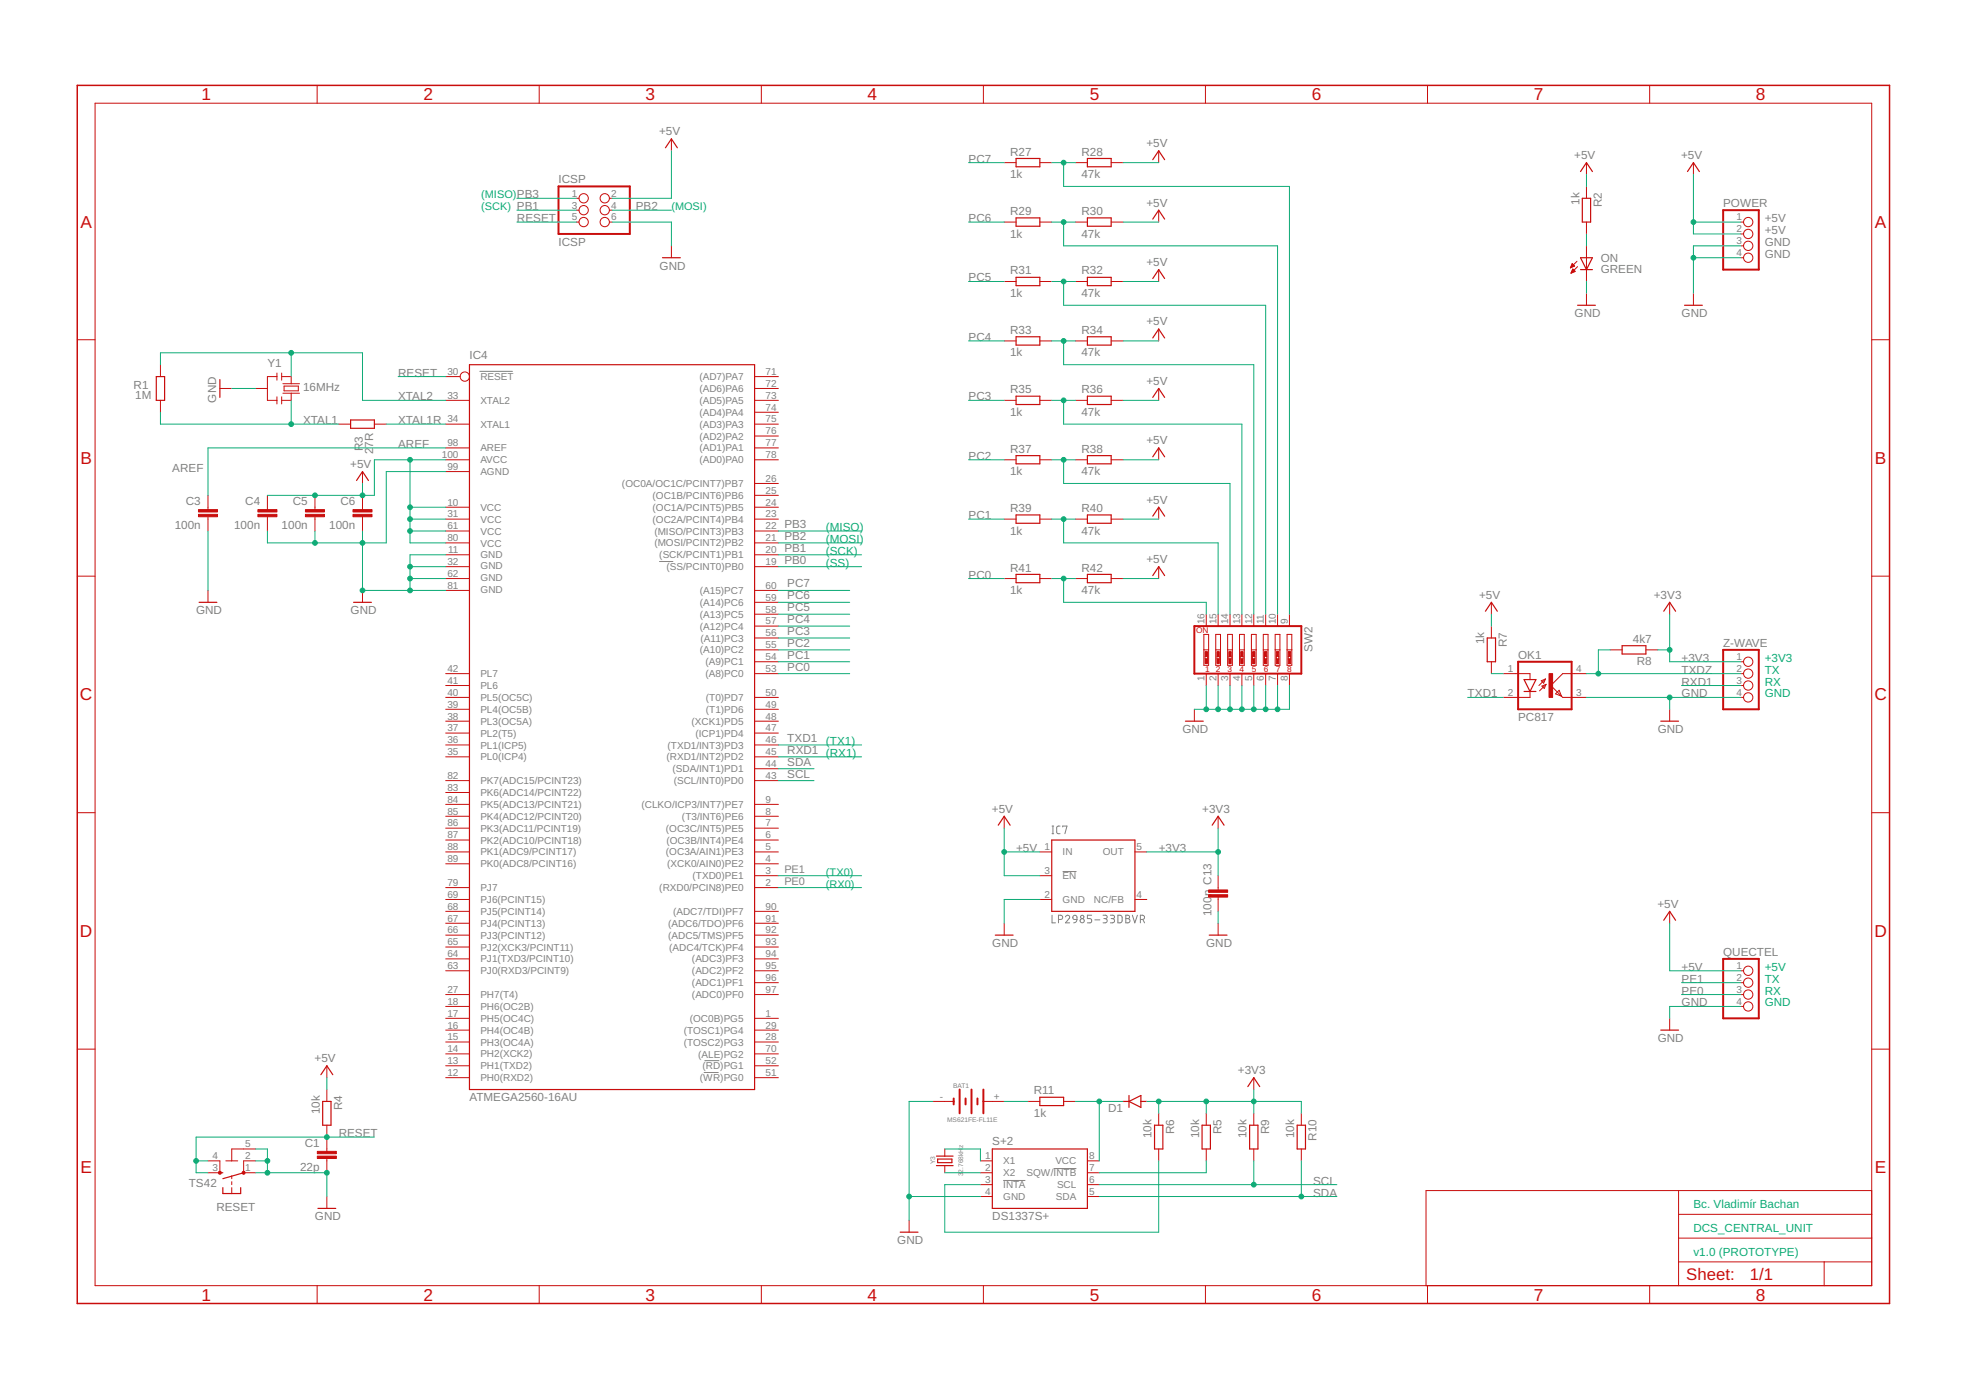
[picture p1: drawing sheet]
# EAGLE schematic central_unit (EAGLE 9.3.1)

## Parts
BAT1  MS621FE-FL11E  [MS621FEFL11E]
C1  22p  C-EU0603-RND  [C0603-ROUND]
C3  100n  C-EU0603-RND  [C0603-ROUND]
C4  100n  C-EU0603-RND  [C0603-ROUND]
C5  100n  C-EU0603-RND  [C0603-ROUND]
C6  100n  C-EU0603-RND  [C0603-ROUND]
C13  100n  C-EU0603-RND  [C0603-ROUND]
D1  1N4148DO35-7  [DO35-7]
IC4  ATMEGA2560-16AU  ATMEGA1280-16AU  [TQFP100]
IC7  LP2985-33DBVR  TPS77033  [SOT23-DBV]
ICSP  ICSP  PINHD-2X3  [2X03]
OK1  PC817  [DIL04]
ON  GREEN  LEDCHIP-LED0805  [CHIP-LED0805]
POWER  PINHD-1X4  [1X04]
QUECTEL  PINHD-1X4  [1X04]
R1  1M  R-EU_R0603  [R0603-ROUND]
R2  1k  R-EU_R0603  [R0603]
R3  27R  R-EU_R0603  [R0603-ROUND]
R4  10k  R-EU_R0603  [R0603]
R5  10k  R-EU_R0603  [R0603]
R6  10k  R-EU_R0603  [R0603]
R7  1k  R-EU_R0603  [R0603]
R8  4k7  R-EU_R0603  [R0603]
R9  10k  R-EU_R0603  [R0603]
R10  10k  R-EU_R0603  [R0603]
R11  1k  R-EU_0207/7  [0207/7]
R27  1k  R-EU_0207/7  [0207/7]
R28  47k  R-EU_0207/7  [0207/7]
R29  1k  R-EU_0207/7  [0207/7]
R30  47k  R-EU_0207/7  [0207/7]
R31  1k  R-EU_0207/7  [0207/7]
R32  47k  R-EU_0207/7  [0207/7]
R33  1k  R-EU_0207/7  [0207/7]
R34  47k  R-EU_0207/7  [0207/7]
R35  1k  R-EU_0207/7  [0207/7]
R36  47k  R-EU_0207/7  [0207/7]
R37  1k  R-EU_0207/7  [0207/7]
R38  47k  R-EU_0207/7  [0207/7]
R39  1k  R-EU_0207/7  [0207/7]
R40  47k  R-EU_0207/7  [0207/7]
R41  1k  R-EU_0207/7  [0207/7]
R42  47k  R-EU_0207/7  [0207/7]
RESET  TS42  [TS42]
S+2  DS1337S+  [SO8]
SW2  SW_DIP-8  [EDG-08]
Y1  16MHz  RESONATORMU  [RESONATOR]
Y3  32.768kHz  CFPX–217  [CFPX–217]
Z-WAVE  PINHD-1X4  [1X04]

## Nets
#INTA_RTC: R6.2 S+2.3(!INTA)
+3V3: C13.2 D1.A IC7.5(OUT) R5.1 R6.1 R8.1 R9.1 R10.1 Z-WAVE.1
+5V: C4.1 C5.1 C6.1 IC4.10(VCC) IC4.31(VCC1) IC4.61(VCC2) IC4.80(VCC3) IC4.100(AVCC) IC7.1(IN) IC7.3(!EN) ICSP.2 POWER.1 POWER.2 QUECTEL.1 R2.1 R4.1 R7.1 R28.2 R30.2 R32.2 R34.2 R36.2 R38.2 R40.2 R42.2
AREF: C3.1 IC4.98(AREF)
GND: BAT1.- C1.2 C3.2 C4.2 C5.2 C6.2 C13.1 IC4.11(GND) IC4.32(GND1) IC4.62(GND2) IC4.81(GND3) IC4.99(AGND) IC7.2(GND) ICSP.6 OK1.3(EMIT) ON.C POWER.3 POWER.4 QUECTEL.4 RESET.1 RESET.2 RESET.5(5-GND) S+2.4(GND) SW2.1 SW2.2 SW2.3 SW2.4 SW2.5 SW2.6 SW2.7 SW2.8 Y1.2 Z-WAVE.4
N$1: D1.C R11.2 S+2.8(VCC)
N$2: S+2.2(X2) Y3.2
N$3: ON.A R2.2
N$4: S+2.1(X1) Y3.1
N$5: BAT1.+ R11.1
N$6: OK1.1(A) R7.2
N$7: R5.2 S+2.7(SQW/!INTB!)
N$22: R27.2 R28.1 SW2.9
N$23: R29.2 R30.1 SW2.10
N$24: R31.2 R32.1 SW2.11
N$25: R33.2 R34.1 SW2.12
N$26: R35.2 R36.1 SW2.13
N$27: R37.2 R38.1 SW2.14
N$28: R39.2 R40.1 SW2.15
N$29: R41.2 R42.1 SW2.16
PB0: IC4.19((SS/PCINT0)PB0)
PB1: IC4.20((SCK/PCINT1)PB1) ICSP.3
PB2: IC4.21((MOSI/PCINT2)PB2) ICSP.4
PB3: IC4.22((MISO/PCINT3)PB3) ICSP.1
PC0: IC4.53((A8)PC0) R41.1
PC1: IC4.54((A9)PC1) R39.1
PC2: IC4.55((A10)PC2) R37.1
PC3: IC4.56((A11)PC3) R35.1
PC4: IC4.57((A12)PC4) R33.1
PC5: IC4.58((A13)PC5) R31.1
PC6: IC4.59((A14)PC6) R29.1
PC7: IC4.60((A15)PC7) R27.1
PE0: IC4.2((RXD0/PCIN8)PE0) QUECTEL.3
PE1: IC4.3((TXD0)PE1) QUECTEL.2
RESET: C1.1 IC4.30(RESET) ICSP.5 R4.2 RESET.3 RESET.4
RXD1: IC4.45((RXD1/INT2)PD2) Z-WAVE.3
SCL: IC4.43((SCL/INT0)PD0) R9.2 S+2.6(SCL)
SDA: IC4.44((SDA/INT1)PD1) R10.2 S+2.5(SDA)
TXD1: IC4.46((TXD1/INT3)PD3) OK1.2(C)
TXDZ: OK1.4(COL) R8.2 Z-WAVE.2
XTAL1: R1.1 R3.2 Y1.3
XTAL1R: IC4.34(XTAL1) R3.1
XTAL2: IC4.33(XTAL2) R1.2 Y1.1
Unconnected: IC4.1((OC0B)PG5) IC4.4((XCK0/AIN0)PE2) IC4.5((OC3A/AIN1)PE3) IC4.6((OC3B/INT4)PE4) IC4.7((OC3C/INT5)PE5) IC4.8((T3/INT6)PE6) IC4.9((CLKO/ICP3/INT7)PE7) IC4.12(PH0(RXD2)) IC4.13(PH1(TXD2)) IC4.14(PH2(XCK2)) IC4.15(PH3(OC4A)) IC4.16(PH4(OC4B)) IC4.17(PH5(OC4C)) IC4.18(PH6(OC2B)) IC4.23((OC2A/PCINT4)PB4) IC4.24((OC1A/PCINT5)PB5) IC4.25((OC1B/PCINT6)PB6) IC4.26((OC0A/OC1C/PCINT7)PB7) IC4.27(PH7(T4)) IC4.28((TOSC2)PG3) IC4.29((TOSC1)PG4) IC4.35(PL0(ICP4)) IC4.36(PL1(ICP5)) IC4.37(PL2(T5)) IC4.38(PL3(OC5A)) IC4.39(PL4(OC5B)) IC4.40(PL5(OC5C)) IC4.41(PL6) IC4.42(PL7) IC4.47((ICP1)PD4) IC4.48((XCK1)PD5) IC4.49((T1)PD6) IC4.50((T0)PD7) IC4.51((WR)PG0) IC4.52((RD)PG1) IC4.63(PJ0(RXD3/PCINT9)) IC4.64(PJ1(TXD3/PCINT10)) IC4.65(PJ2(XCK3/PCINT11)) IC4.66(PJ3(PCINT12)) IC4.67(PJ4(PCINT13)) IC4.68(PJ5(PCINT14)) IC4.69(PJ6(PCINT15)) IC4.70((ALE)PG2) IC4.71((AD7)PA7) IC4.72((AD6)PA6) IC4.73((AD5)PA5) IC4.74((AD4)PA4) IC4.75((AD3)PA3) IC4.76((AD2)PA2) IC4.77((AD1)PA1) IC4.78((AD0)PA0) IC4.79(PJ7) IC4.82(PK7(ADC15/PCINT23)) IC4.83(PK6(ADC14/PCINT22)) IC4.84(PK5(ADC13/PCINT21)) IC4.85(PK4(ADC12/PCINT20)) IC4.86(PK3(ADC11/PCINT19)) IC4.87(PK2(ADC10/PCINT18)) IC4.88(PK1(ADC9/PCINT17)) IC4.89(PK0(ADC8/PCINT16)) IC4.90((ADC7/TDI)PF7) IC4.91((ADC6/TDO)PF6) IC4.92((ADC5/TMS)PF5) IC4.93((ADC4/TCK)PF4) IC4.94((ADC3)PF3) IC4.95((ADC2)PF2) IC4.96((ADC1)PF1) IC4.97((ADC0)PF0) IC7.4(NC/FB)

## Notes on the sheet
- (MISO)
- (SCK) | (MOSI)
- (MISO)
- (MOSI)
- (SCK)
- (SS)
- +3V3
- TX
- RX
- GND
- (TX1)
- (RX1)
- (TX0)
- (RX0)
- +5V
- TX
- RX
- GND
- Bc. Vladimír Bachan
- DCS_CENTRAL_UNIT
- v1.0 (PROTOTYPE)

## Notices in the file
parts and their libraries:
AjRTC: This is v1 and is licensed under the Creative Commons (Attribution-Non-Commercial-Share Alike 2.0 UK)
